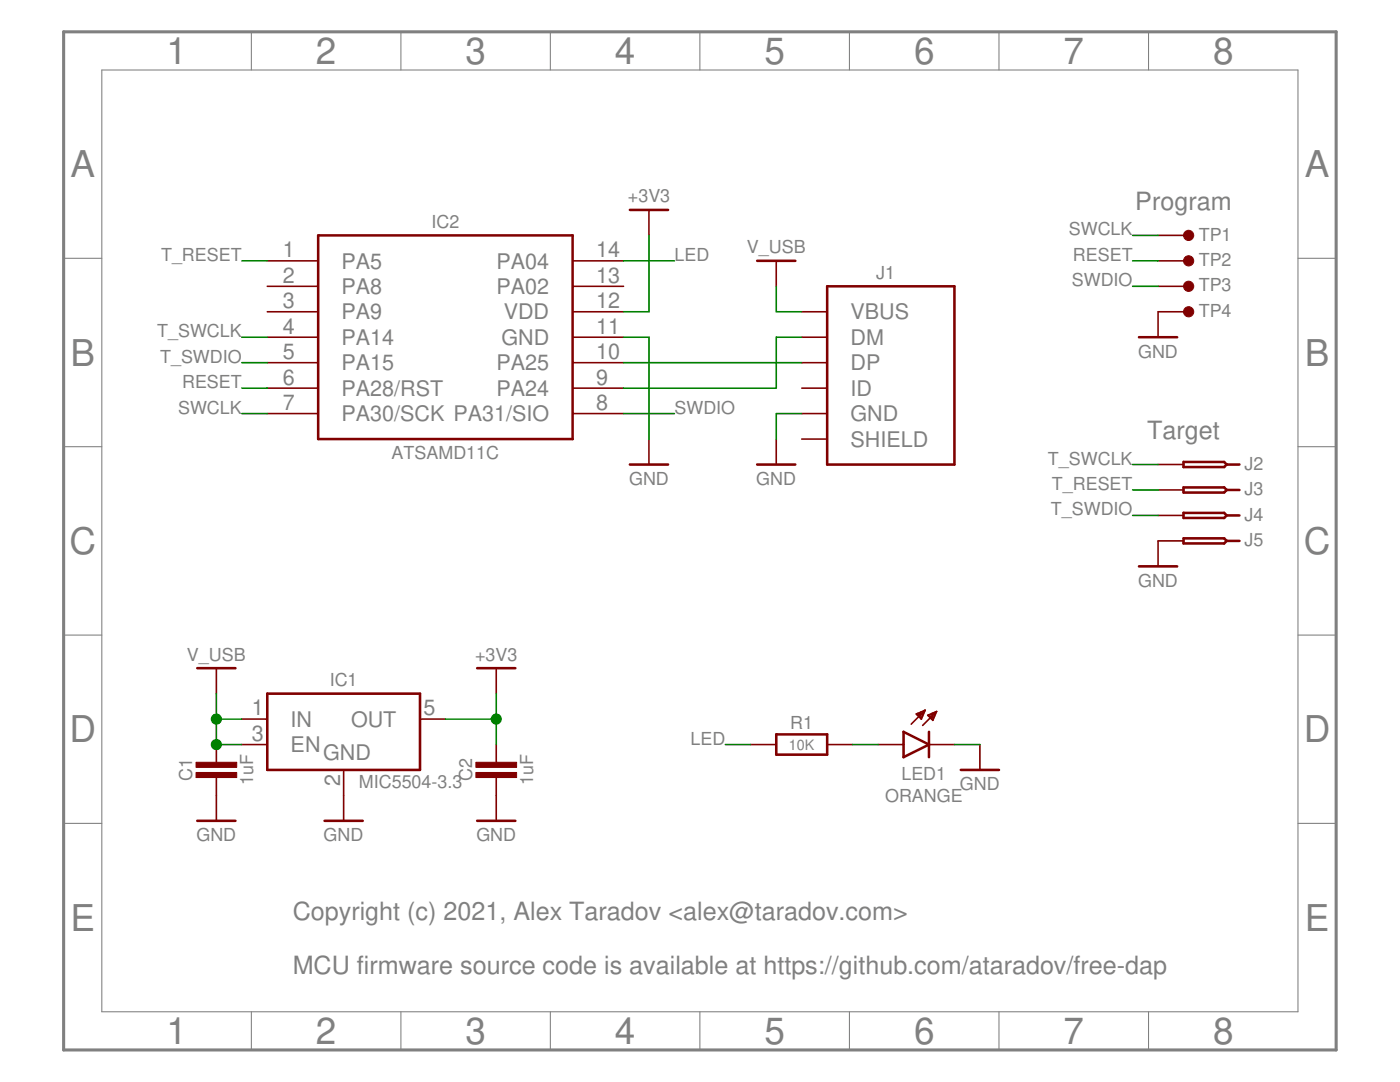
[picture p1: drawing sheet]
<?xml version="1.0" encoding="utf-8"?>
<!DOCTYPE eagle SYSTEM "eagle.dtd">
<eagle version="7.3.0">
<drawing>
<settings>
<setting alwaysvectorfont="no"/>
<setting verticaltext="up"/>
</settings>
<grid distance="0.1" unitdist="inch" unit="inch" style="lines" multiple="1" display="no" altdistance="0.01" altunitdist="inch" altunit="inch"/>
<schematic xreflabel="%F%N/%S.%C%R" xrefpart="/%S.%C%R">
<libraries>
<library name="ataradov_mcu">
<symbols>
<symbol name="ATSAMDXXC">
<wire x1="-12.7" y1="10.16" x2="12.7" y2="10.16" width="0.254" layer="94"/>
<wire x1="12.7" y1="10.16" x2="12.7" y2="-10.16" width="0.254" layer="94"/>
<wire x1="12.7" y1="-10.16" x2="-12.7" y2="-10.16" width="0.254" layer="94"/>
<wire x1="-12.7" y1="-10.16" x2="-12.7" y2="10.16" width="0.254" layer="94"/>
<pin name="PA28/RST" x="-17.78" y="-5.08" length="middle"/>
<pin name="PA8" x="-17.78" y="5.08" length="middle"/>
<pin name="PA9" x="-17.78" y="2.54" length="middle"/>
<pin name="PA14" x="-17.78" y="0" length="middle"/>
<pin name="PA15" x="-17.78" y="-2.54" length="middle"/>
<pin name="PA5" x="-17.78" y="7.62" length="middle"/>
<pin name="PA04" x="17.78" y="7.62" length="middle" rot="R180"/>
<pin name="PA02" x="17.78" y="5.08" length="middle" rot="R180"/>
<text x="0" y="10.922" size="1.27" layer="95" align="bottom-center">&gt;NAME</text>
<text x="0" y="-12.192" size="1.27" layer="96" align="bottom-center">&gt;VALUE</text>
<pin name="PA30/SCK" x="-17.78" y="-7.62" length="middle"/>
<pin name="VDD" x="17.78" y="2.54" length="middle" rot="R180"/>
<pin name="GND" x="17.78" y="0" length="middle" rot="R180"/>
<pin name="PA25" x="17.78" y="-2.54" length="middle" rot="R180"/>
<pin name="PA24" x="17.78" y="-5.08" length="middle" rot="R180"/>
<pin name="PA31/SIO" x="17.78" y="-7.62" length="middle" rot="R180"/>
</symbol>
</symbols>
<devicesets>
<deviceset name="ATSAMD11C" prefix="IC">
<gates>
<gate name="G$1" symbol="ATSAMDXXC" x="0" y="0"/>
</gates>
<devices>
<device name="" package="SO-14">
<connects>
<connect gate="G$1" pin="GND" pad="11"/>
<connect gate="G$1" pin="PA02" pad="13"/>
<connect gate="G$1" pin="PA04" pad="14"/>
<connect gate="G$1" pin="PA14" pad="4"/>
<connect gate="G$1" pin="PA15" pad="5"/>
<connect gate="G$1" pin="PA24" pad="9"/>
<connect gate="G$1" pin="PA25" pad="10"/>
<connect gate="G$1" pin="PA28/RST" pad="6"/>
<connect gate="G$1" pin="PA30/SCK" pad="7"/>
<connect gate="G$1" pin="PA31/SIO" pad="8"/>
<connect gate="G$1" pin="PA5" pad="1"/>
<connect gate="G$1" pin="PA8" pad="2"/>
<connect gate="G$1" pin="PA9" pad="3"/>
<connect gate="G$1" pin="VDD" pad="12"/>
</connects>
<technologies>
<technology name=""/>
</technologies>
</device>
</devices>
</deviceset>
</devicesets>
</library>
<library name="ataradov_pwr">
<symbols>
<symbol name="+3V3">
<wire x1="-1.905" y1="0" x2="1.905" y2="0" width="0.254" layer="94"/>
<text x="0" y="0.762" size="1.27" layer="96" align="bottom-center">&gt;VALUE</text>
<pin name="+3V3" x="0" y="-2.54" visible="off" length="short" direction="sup" rot="R90"/>
</symbol>
<symbol name="GND">
<wire x1="-1.905" y1="0" x2="1.905" y2="0" width="0.254" layer="94"/>
<text x="0" y="-2.032" size="1.27" layer="96" align="bottom-center">&gt;VALUE</text>
<pin name="GND" x="0" y="2.54" visible="off" length="short" direction="sup" rot="R270"/>
</symbol>
<symbol name="V_USB">
<wire x1="-1.905" y1="0" x2="1.905" y2="0" width="0.254" layer="94"/>
<text x="0" y="0.762" size="1.27" layer="96" align="bottom-center">&gt;VALUE</text>
<pin name="V_USB" x="0" y="-2.54" visible="off" length="short" direction="sup" rot="R90"/>
</symbol>
</symbols>
<devicesets>
<deviceset name="+3V3" prefix="P_">
<gates>
<gate name="1" symbol="+3V3" x="0" y="0"/>
</gates>
<devices>
<device name="">
<technologies>
<technology name=""/>
</technologies>
</device>
</devices>
</deviceset>
<deviceset name="GND" prefix="P_">
<gates>
<gate name="1" symbol="GND" x="0" y="0"/>
</gates>
<devices>
<device name="">
<technologies>
<technology name=""/>
</technologies>
</device>
</devices>
</deviceset>
<deviceset name="V_USB" prefix="P_">
<gates>
<gate name="1" symbol="V_USB" x="0" y="0"/>
</gates>
<devices>
<device name="">
<technologies>
<technology name=""/>
</technologies>
</device>
</devices>
</deviceset>
</devicesets>
</library>
<library name="ataradov_conn">
<symbols>
<symbol name="MICRO-USB-5">
<wire x1="-5.08" y1="7.62" x2="-5.08" y2="-10.16" width="0.254" layer="94"/>
<text x="0.762" y="8.382" size="1.27" layer="95" align="bottom-center">&gt;NAME</text>
<pin name="VBUS" x="-7.62" y="5.08" visible="pin" length="short" direction="pas"/>
<pin name="DM" x="-7.62" y="2.54" visible="pin" length="short" direction="pas"/>
<pin name="DP" x="-7.62" y="0" visible="pin" length="short" direction="pas"/>
<pin name="ID" x="-7.62" y="-2.54" visible="pin" length="short" direction="pas"/>
<pin name="GND" x="-7.62" y="-5.08" visible="pin" length="short" direction="pas"/>
<wire x1="7.62" y1="7.62" x2="7.62" y2="-10.16" width="0.254" layer="94"/>
<wire x1="-5.08" y1="7.62" x2="7.62" y2="7.62" width="0.254" layer="94"/>
<wire x1="-5.08" y1="-10.16" x2="7.62" y2="-10.16" width="0.254" layer="94"/>
<pin name="SHIELD" x="-7.62" y="-7.62" visible="pin" length="short" direction="pas"/>
<text x="0.762" y="-12.192" size="1.27" layer="95" align="bottom-center">&gt;VALUE</text>
</symbol>
<symbol name="POGO-PIN">
<wire x1="0" y1="0.254" x2="4.064" y2="0.254" width="0.254" layer="94"/>
<wire x1="4.064" y1="0.254" x2="4.318" y2="0" width="0.254" layer="94"/>
<pin name="1" x="-2.54" y="0" visible="off" length="short" direction="pas" swaplevel="1"/>
<text x="6.096" y="-0.508" size="1.27" layer="95">&gt;NAME</text>
<wire x1="4.318" y1="0" x2="4.064" y2="-0.254" width="0.254" layer="94"/>
<wire x1="0" y1="-0.254" x2="4.064" y2="-0.254" width="0.254" layer="94"/>
<wire x1="0" y1="0.254" x2="0" y2="-0.254" width="0.254" layer="94"/>
<wire x1="4.318" y1="0" x2="5.588" y2="0" width="0.254" layer="94"/>
</symbol>
</symbols>
<devicesets>
<deviceset name="USB-B-MICRO" prefix="J" uservalue="yes">
<gates>
<gate name="G$1" symbol="MICRO-USB-5" x="0" y="0"/>
</gates>
<devices>
<device name="-SMT" package="USB-B-MICRO-SMT-SHELL-TH">
<connects>
<connect gate="G$1" pin="DM" pad="2"/>
<connect gate="G$1" pin="DP" pad="3"/>
<connect gate="G$1" pin="GND" pad="5"/>
<connect gate="G$1" pin="ID" pad="4"/>
<connect gate="G$1" pin="SHIELD" pad="M1 M2 M3 M4" route="any"/>
<connect gate="G$1" pin="VBUS" pad="1"/>
</connects>
<technologies>
<technology name=""/>
</technologies>
</device>
</devices>
</deviceset>
<deviceset name="POGO-PIN" prefix="J">
<gates>
<gate name="G$1" symbol="POGO-PIN" x="0" y="0"/>
</gates>
<devices>
<device name="-SMD" package="POGO-PIN">
<connects>
<connect gate="G$1" pin="1" pad="1 2" route="any"/>
</connects>
<technologies>
<technology name=""/>
</technologies>
</device>
</devices>
</deviceset>
</devicesets>
</library>
<library name="ataradov_rlc">
<symbols>
<symbol name="C">
<rectangle x1="-1.524" y1="-0.254" x2="2.54" y2="0.254" layer="94" rot="R90"/>
<rectangle x1="-2.54" y1="-0.254" x2="1.524" y2="0.254" layer="94" rot="R90"/>
<wire x1="-2.54" y1="0" x2="-0.762" y2="0" width="0.1524" layer="94"/>
<wire x1="2.54" y1="0" x2="0.762" y2="0" width="0.1524" layer="94"/>
<pin name="1" x="-2.54" y="0" visible="off" length="point" direction="pas" swaplevel="1"/>
<pin name="2" x="2.54" y="0" visible="off" length="point" direction="pas" swaplevel="1" rot="R180"/>
<text x="0" y="2.413" size="1.27" layer="95" align="bottom-center">&gt;NAME</text>
<text x="0" y="-3.683" size="1.27" layer="96" align="bottom-center">&gt;VALUE</text>
</symbol>
<symbol name="R">
<wire x1="-2.54" y1="-1.016" x2="-2.54" y2="1.016" width="0.254" layer="94"/>
<pin name="1" x="-5.08" y="0" visible="off" length="short" direction="pas" swaplevel="1"/>
<pin name="2" x="5.08" y="0" visible="off" length="short" direction="pas" swaplevel="1" rot="R180"/>
<text x="0" y="1.524" size="1.27" layer="95" align="bottom-center">&gt;NAME</text>
<text x="0" y="0" size="1.016" layer="96" align="center">&gt;VALUE</text>
<wire x1="2.54" y1="-1.016" x2="2.54" y2="1.016" width="0.254" layer="94"/>
<wire x1="-2.54" y1="1.016" x2="2.54" y2="1.016" width="0.254" layer="94"/>
<wire x1="-2.54" y1="-1.016" x2="2.54" y2="-1.016" width="0.254" layer="94"/>
</symbol>
</symbols>
<devicesets>
<deviceset name="C" prefix="C" uservalue="yes">
<gates>
<gate name="G$1" symbol="C" x="0" y="0"/>
</gates>
<devices>
<device name="-0402" package="SMD0402">
<connects>
<connect gate="G$1" pin="1" pad="1"/>
<connect gate="G$1" pin="2" pad="2"/>
</connects>
<technologies>
<technology name=""/>
</technologies>
</device>
<device name="-0508" package="SMD0508">
<connects>
<connect gate="G$1" pin="1" pad="1"/>
<connect gate="G$1" pin="2" pad="2"/>
</connects>
<technologies>
<technology name=""/>
</technologies>
</device>
<device name="-0603" package="SMD0603">
<connects>
<connect gate="G$1" pin="1" pad="1"/>
<connect gate="G$1" pin="2" pad="2"/>
</connects>
<technologies>
<technology name=""/>
</technologies>
</device>
<device name="-0612" package="SMD0612">
<connects>
<connect gate="G$1" pin="1" pad="1"/>
<connect gate="G$1" pin="2" pad="2"/>
</connects>
<technologies>
<technology name=""/>
</technologies>
</device>
<device name="-0805" package="SMD0805">
<connects>
<connect gate="G$1" pin="1" pad="1"/>
<connect gate="G$1" pin="2" pad="2"/>
</connects>
<technologies>
<technology name=""/>
</technologies>
</device>
<device name="-1206" package="SMD1206">
<connects>
<connect gate="G$1" pin="1" pad="1"/>
<connect gate="G$1" pin="2" pad="2"/>
</connects>
<technologies>
<technology name=""/>
</technologies>
</device>
<device name="-2512" package="SMD2512">
<connects>
<connect gate="G$1" pin="1" pad="1"/>
<connect gate="G$1" pin="2" pad="2"/>
</connects>
<technologies>
<technology name=""/>
</technologies>
</device>
</devices>
</deviceset>
<deviceset name="R" prefix="R" uservalue="yes">
<gates>
<gate name="G$1" symbol="R" x="0" y="0"/>
</gates>
<devices>
<device name="-0402" package="SMD0402">
<connects>
<connect gate="G$1" pin="1" pad="1"/>
<connect gate="G$1" pin="2" pad="2"/>
</connects>
<technologies>
<technology name=""/>
</technologies>
</device>
<device name="-0508" package="SMD0508">
<connects>
<connect gate="G$1" pin="1" pad="1"/>
<connect gate="G$1" pin="2" pad="2"/>
</connects>
<technologies>
<technology name=""/>
</technologies>
</device>
<device name="-0603" package="SMD0603">
<connects>
<connect gate="G$1" pin="1" pad="1"/>
<connect gate="G$1" pin="2" pad="2"/>
</connects>
<technologies>
<technology name=""/>
</technologies>
</device>
<device name="-0612" package="SMD0612">
<connects>
<connect gate="G$1" pin="1" pad="1"/>
<connect gate="G$1" pin="2" pad="2"/>
</connects>
<technologies>
<technology name=""/>
</technologies>
</device>
<device name="-0805" package="SMD0805">
<connects>
<connect gate="G$1" pin="1" pad="1"/>
<connect gate="G$1" pin="2" pad="2"/>
</connects>
<technologies>
<technology name=""/>
</technologies>
</device>
<device name="-1206" package="SMD1206">
<connects>
<connect gate="G$1" pin="1" pad="1"/>
<connect gate="G$1" pin="2" pad="2"/>
</connects>
<technologies>
<technology name=""/>
</technologies>
</device>
<device name="-2512" package="SMD2512">
<connects>
<connect gate="G$1" pin="1" pad="1"/>
<connect gate="G$1" pin="2" pad="2"/>
</connects>
<technologies>
<technology name=""/>
</technologies>
</device>
</devices>
</deviceset>
</devicesets>
</library>
<library name="ataradov_vreg">
<symbols>
<symbol name="VREG-3-EN">
<wire x1="-7.62" y1="5.08" x2="7.62" y2="5.08" width="0.254" layer="94"/>
<wire x1="7.62" y1="5.08" x2="7.62" y2="-2.54" width="0.254" layer="94"/>
<wire x1="7.62" y1="-2.54" x2="-7.62" y2="-2.54" width="0.254" layer="94"/>
<wire x1="-7.62" y1="-2.54" x2="-7.62" y2="5.08" width="0.254" layer="94"/>
<text x="-2.032" y="-1.524" size="1.524" layer="95">GND</text>
<text x="0" y="5.842" size="1.27" layer="95" align="bottom-center">&gt;NAME</text>
<text x="1.524" y="-4.318" size="1.27" layer="96">&gt;VALUE</text>
<pin name="IN" x="-10.16" y="2.54" length="short" direction="sup"/>
<pin name="OUT" x="10.16" y="2.54" length="short" direction="sup" rot="R180"/>
<pin name="GND" x="0" y="-5.08" visible="pad" length="short" direction="pwr" rot="R90"/>
<pin name="EN" x="-10.16" y="0" length="short" direction="in"/>
</symbol>
</symbols>
<devicesets>
<deviceset name="MIC5504" prefix="IC" uservalue="yes">
<gates>
<gate name="G$1" symbol="VREG-3-EN" x="0" y="0"/>
</gates>
<devices>
<device name="-SOT23-5" package="SOT23-5">
<connects>
<connect gate="G$1" pin="EN" pad="3"/>
<connect gate="G$1" pin="GND" pad="2"/>
<connect gate="G$1" pin="IN" pad="1"/>
<connect gate="G$1" pin="OUT" pad="5"/>
</connects>
<technologies>
<technology name=""/>
</technologies>
</device>
</devices>
</deviceset>
</devicesets>
</library>
<library name="ataradov_misc">
<symbols>
<symbol name="TP">
<text x="4.064" y="-0.508" size="1.27" layer="95">&gt;NAME</text>
<pin name="1" x="0" y="0" visible="off" length="short" direction="pas"/>
<circle x="3.048" y="0" radius="0.508" width="0" layer="94"/>
</symbol>
</symbols>
<devicesets>
<deviceset name="TEST-POINT" prefix="TP" uservalue="yes">
<gates>
<gate name="G$1" symbol="TP" x="0" y="0"/>
</gates>
<devices>
<device name="-1.27MM" package="TP-1.27MM">
<connects>
<connect gate="G$1" pin="1" pad="1"/>
</connects>
<technologies>
<technology name=""/>
</technologies>
</device>
<device name="-0.635MM" package="TP-0.635MM">
<connects>
<connect gate="G$1" pin="1" pad="1"/>
</connects>
<technologies>
<technology name=""/>
</technologies>
</device>
<device name="-0.5MM" package="TP-0.5MM">
<connects>
<connect gate="G$1" pin="1" pad="1"/>
</connects>
<technologies>
<technology name=""/>
</technologies>
</device>
<device name="-2.54MM" package="TP-2.54MM">
<connects>
<connect gate="G$1" pin="1" pad="1"/>
</connects>
<technologies>
<technology name=""/>
</technologies>
</device>
<device name="-1.27MM-TH" package="TP-1.27MM-TH">
<connects>
<connect gate="G$1" pin="1" pad="1"/>
</connects>
<technologies>
<technology name=""/>
</technologies>
</device>
</devices>
</deviceset>
</devicesets>
</library>
<library name="ataradov_led">
<symbols>
<symbol name="LED">
<wire x1="1.27" y1="0" x2="0" y2="-2.54" width="0.254" layer="94"/>
<wire x1="0" y1="-2.54" x2="-1.27" y2="0" width="0.254" layer="94"/>
<wire x1="1.27" y1="-2.54" x2="0" y2="-2.54" width="0.254" layer="94"/>
<wire x1="0" y1="-2.54" x2="-1.27" y2="-2.54" width="0.254" layer="94"/>
<wire x1="1.27" y1="0" x2="0" y2="0" width="0.254" layer="94"/>
<wire x1="0" y1="0" x2="-1.27" y2="0" width="0.254" layer="94"/>
<wire x1="-2.032" y1="-0.762" x2="-3.429" y2="-2.159" width="0.1524" layer="94"/>
<wire x1="-1.905" y1="-1.905" x2="-3.302" y2="-3.302" width="0.1524" layer="94"/>
<text x="3.556" y="-2.032" size="1.27" layer="95" rot="R90" align="bottom-center">&gt;NAME</text>
<text x="5.715" y="-2.032" size="1.27" layer="96" rot="R90" align="bottom-center">&gt;VALUE</text>
<pin name="C" x="0" y="-5.08" visible="off" length="short" direction="pas" rot="R90"/>
<pin name="A" x="0" y="2.54" visible="off" length="short" direction="pas" rot="R270"/>
<polygon width="0.1524" layer="94">
<vertex x="-3.429" y="-2.159"/>
<vertex x="-3.048" y="-1.27"/>
<vertex x="-2.54" y="-1.778"/>
</polygon>
<polygon width="0.1524" layer="94">
<vertex x="-3.302" y="-3.302"/>
<vertex x="-2.921" y="-2.413"/>
<vertex x="-2.413" y="-2.921"/>
</polygon>
</symbol>
</symbols>
<devicesets>
<deviceset name="LED_SMD" prefix="LED" uservalue="yes">
<gates>
<gate name="G$1" symbol="LED" x="0" y="0"/>
</gates>
<devices>
<device name="LED_0603" package="SMD0603">
<connects>
<connect gate="G$1" pin="A" pad="1"/>
<connect gate="G$1" pin="C" pad="2"/>
</connects>
<technologies>
<technology name=""/>
</technologies>
</device>
<device name="LED_0805" package="SMD0805">
<connects>
<connect gate="G$1" pin="A" pad="1"/>
<connect gate="G$1" pin="C" pad="2"/>
</connects>
<technologies>
<technology name=""/>
</technologies>
</device>
</devices>
</deviceset>
</devicesets>
</library>
</libraries>
<attributes>
</attributes>
<variantdefs>
</variantdefs>
<classes>
<class number="0" name="default" width="0" drill="0">
</class>
</classes>
<parts>
<part name="IC2" library="ataradov_mcu" deviceset="ATSAMD11C" device=""/>
<part name="P_4" library="ataradov_pwr" deviceset="+3V3" device=""/>
<part name="P_6" library="ataradov_pwr" deviceset="+3V3" device=""/>
<part name="P_9" library="ataradov_pwr" deviceset="GND" device=""/>
<part name="P_7" library="ataradov_pwr" deviceset="GND" device=""/>
<part name="P_8" library="ataradov_pwr" deviceset="V_USB" device=""/>
<part name="P_1" library="ataradov_pwr" deviceset="V_USB" device=""/>
<part name="C1" library="ataradov_rlc" deviceset="C" device="-0603" value="1uF"/>
<part name="C2" library="ataradov_rlc" deviceset="C" device="-0603" value="1uF"/>
<part name="IC1" library="ataradov_vreg" deviceset="MIC5504" device="-SOT23-5" value="MIC5504-3.3"/>
<part name="P_3" library="ataradov_pwr" deviceset="GND" device=""/>
<part name="P_5" library="ataradov_pwr" deviceset="GND" device=""/>
<part name="P_2" library="ataradov_pwr" deviceset="GND" device=""/>
<part name="P_11" library="ataradov_pwr" deviceset="GND" device=""/>
<part name="R1" library="ataradov_rlc" deviceset="R" device="-0603" value="10K"/>
<part name="TP3" library="ataradov_misc" deviceset="TEST-POINT" device="-1.27MM" value="SIO"/>
<part name="TP1" library="ataradov_misc" deviceset="TEST-POINT" device="-1.27MM"/>
<part name="TP2" library="ataradov_misc" deviceset="TEST-POINT" device="-1.27MM"/>
<part name="TP4" library="ataradov_misc" deviceset="TEST-POINT" device="-1.27MM"/>
<part name="LED1" library="ataradov_led" deviceset="LED_SMD" device="LED_0603" value="ORANGE"/>
<part name="P_10" library="ataradov_pwr" deviceset="GND" device=""/>
<part name="J1" library="ataradov_conn" deviceset="USB-B-MICRO" device="-SMT"/>
<part name="J4" library="ataradov_conn" deviceset="POGO-PIN" device="-SMD"/>
<part name="J2" library="ataradov_conn" deviceset="POGO-PIN" device="-SMD"/>
<part name="J3" library="ataradov_conn" deviceset="POGO-PIN" device="-SMD"/>
<part name="J5" library="ataradov_conn" deviceset="POGO-PIN" device="-SMD"/>
<part name="P_12" library="ataradov_pwr" deviceset="GND" device=""/>
</parts>
<sheets>
<sheet>
<plain>
<frame x1="0" y1="0" x2="127" y2="101.6" columns="8" rows="5" layer="97"/>
<text x="111.76" y="83.82" size="1.778" layer="97" align="bottom-center">Program</text>
<text x="111.76" y="60.96" size="1.778" layer="97" align="bottom-center">Target</text>
<text x="22.86" y="7.62" size="1.778" layer="97">Copyright (c) 2021, Alex Taradov &lt;alex@taradov.com&gt;

MCU firmware source code is available at https://github.com/ataradov/free-dap</text>
</plain>
<instances>
<instance part="IC2" gate="G$1" x="38.1" y="71.12"/>
<instance part="P_4" gate="1" x="43.18" y="38.1"/>
<instance part="P_6" gate="1" x="58.42" y="83.82"/>
<instance part="P_9" gate="1" x="71.12" y="58.42"/>
<instance part="P_7" gate="1" x="58.42" y="58.42"/>
<instance part="P_8" gate="1" x="71.12" y="78.74"/>
<instance part="P_1" gate="1" x="15.24" y="38.1"/>
<instance part="C1" gate="G$1" x="15.24" y="27.94" rot="R90"/>
<instance part="C2" gate="G$1" x="43.18" y="27.94" rot="R90"/>
<instance part="IC1" gate="G$1" x="27.94" y="30.48"/>
<instance part="P_3" gate="1" x="27.94" y="22.86"/>
<instance part="P_5" gate="1" x="43.18" y="22.86"/>
<instance part="P_2" gate="1" x="15.24" y="22.86"/>
<instance part="P_11" gate="1" x="109.22" y="71.12"/>
<instance part="R1" gate="G$1" x="73.66" y="30.48"/>
<instance part="TP3" gate="G$1" x="109.22" y="76.2"/>
<instance part="TP1" gate="G$1" x="109.22" y="81.28"/>
<instance part="TP2" gate="G$1" x="109.22" y="78.74"/>
<instance part="TP4" gate="G$1" x="109.22" y="73.66"/>
<instance part="LED1" gate="G$1" x="83.82" y="30.48" rot="MR270"/>
<instance part="P_10" gate="1" x="91.44" y="27.94"/>
<instance part="J1" gate="G$1" x="81.28" y="68.58"/>
<instance part="J4" gate="G$1" x="111.76" y="53.34"/>
<instance part="J2" gate="G$1" x="111.76" y="58.42"/>
<instance part="J3" gate="G$1" x="111.76" y="55.88"/>
<instance part="J5" gate="G$1" x="111.76" y="50.8"/>
<instance part="P_12" gate="1" x="109.22" y="48.26"/>
</instances>
<busses>
</busses>
<nets>
<net name="N$1" class="0">
<segment>
<pinref part="IC2" gate="G$1" pin="PA24"/>
<wire x1="55.88" y1="66.04" x2="71.12" y2="66.04" width="0.1524" layer="91"/>
<wire x1="71.12" y1="66.04" x2="71.12" y2="71.12" width="0.1524" layer="91"/>
<wire x1="71.12" y1="71.12" x2="73.66" y2="71.12" width="0.1524" layer="91"/>
<pinref part="J1" gate="G$1" pin="DM"/>
</segment>
</net>
<net name="N$2" class="0">
<segment>
<pinref part="IC2" gate="G$1" pin="PA25"/>
<wire x1="55.88" y1="68.58" x2="73.66" y2="68.58" width="0.1524" layer="91"/>
<pinref part="J1" gate="G$1" pin="DP"/>
</segment>
</net>
<net name="GND" class="0">
<segment>
<pinref part="P_9" gate="1" pin="GND"/>
<wire x1="71.12" y1="60.96" x2="71.12" y2="63.5" width="0.1524" layer="91"/>
<wire x1="71.12" y1="63.5" x2="73.66" y2="63.5" width="0.1524" layer="91"/>
<pinref part="J1" gate="G$1" pin="GND"/>
</segment>
<segment>
<pinref part="IC1" gate="G$1" pin="GND"/>
<pinref part="P_3" gate="1" pin="GND"/>
</segment>
<segment>
<pinref part="C1" gate="G$1" pin="1"/>
<pinref part="P_2" gate="1" pin="GND"/>
</segment>
<segment>
<pinref part="C2" gate="G$1" pin="1"/>
<pinref part="P_5" gate="1" pin="GND"/>
</segment>
<segment>
<pinref part="IC2" gate="G$1" pin="GND"/>
<pinref part="P_7" gate="1" pin="GND"/>
<wire x1="55.88" y1="71.12" x2="58.42" y2="71.12" width="0.1524" layer="91"/>
<wire x1="58.42" y1="71.12" x2="58.42" y2="60.96" width="0.1524" layer="91"/>
</segment>
<segment>
<pinref part="P_11" gate="1" pin="GND"/>
<pinref part="TP4" gate="G$1" pin="1"/>
</segment>
<segment>
<pinref part="P_10" gate="1" pin="GND"/>
<wire x1="91.44" y1="30.48" x2="88.9" y2="30.48" width="0.1524" layer="91"/>
<pinref part="LED1" gate="G$1" pin="C"/>
</segment>
<segment>
<pinref part="J5" gate="G$1" pin="1"/>
<pinref part="P_12" gate="1" pin="GND"/>
</segment>
</net>
<net name="V_USB" class="0">
<segment>
<pinref part="P_8" gate="1" pin="V_USB"/>
<wire x1="71.12" y1="76.2" x2="71.12" y2="73.66" width="0.1524" layer="91"/>
<wire x1="71.12" y1="73.66" x2="73.66" y2="73.66" width="0.1524" layer="91"/>
<pinref part="J1" gate="G$1" pin="VBUS"/>
</segment>
<segment>
<pinref part="IC1" gate="G$1" pin="EN"/>
<pinref part="P_1" gate="1" pin="V_USB"/>
<wire x1="17.78" y1="30.48" x2="15.24" y2="30.48" width="0.1524" layer="91"/>
<pinref part="IC1" gate="G$1" pin="IN"/>
<wire x1="15.24" y1="33.02" x2="15.24" y2="35.56" width="0.1524" layer="91"/>
<wire x1="17.78" y1="33.02" x2="15.24" y2="33.02" width="0.1524" layer="91"/>
<junction x="15.24" y="33.02"/>
<pinref part="C1" gate="G$1" pin="2"/>
<wire x1="15.24" y1="33.02" x2="15.24" y2="30.48" width="0.1524" layer="91"/>
<junction x="15.24" y="30.48"/>
</segment>
</net>
<net name="+3V3" class="0">
<segment>
<pinref part="IC1" gate="G$1" pin="OUT"/>
<wire x1="38.1" y1="33.02" x2="43.18" y2="33.02" width="0.1524" layer="91"/>
<pinref part="C2" gate="G$1" pin="2"/>
<wire x1="43.18" y1="30.48" x2="43.18" y2="33.02" width="0.1524" layer="91"/>
<junction x="43.18" y="33.02"/>
<pinref part="P_4" gate="1" pin="+3V3"/>
<wire x1="43.18" y1="35.56" x2="43.18" y2="33.02" width="0.1524" layer="91"/>
</segment>
<segment>
<pinref part="IC2" gate="G$1" pin="VDD"/>
<pinref part="P_6" gate="1" pin="+3V3"/>
<wire x1="55.88" y1="73.66" x2="58.42" y2="73.66" width="0.1524" layer="91"/>
<wire x1="58.42" y1="73.66" x2="58.42" y2="81.28" width="0.1524" layer="91"/>
</segment>
</net>
<net name="SWDIO" class="0">
<segment>
<pinref part="IC2" gate="G$1" pin="PA31/SIO"/>
<wire x1="55.88" y1="63.5" x2="60.96" y2="63.5" width="0.1524" layer="91"/>
<label x="60.96" y="63.5" size="1.27" layer="95"/>
</segment>
<segment>
<wire x1="109.22" y1="76.2" x2="106.68" y2="76.2" width="0.1524" layer="91"/>
<label x="106.68" y="76.2" size="1.27" layer="95" rot="MR0"/>
<pinref part="TP3" gate="G$1" pin="1"/>
</segment>
</net>
<net name="LED" class="0">
<segment>
<pinref part="IC2" gate="G$1" pin="PA04"/>
<wire x1="55.88" y1="78.74" x2="60.96" y2="78.74" width="0.1524" layer="91"/>
<label x="60.96" y="78.74" size="1.27" layer="95"/>
</segment>
<segment>
<pinref part="R1" gate="G$1" pin="1"/>
<wire x1="68.58" y1="30.48" x2="66.04" y2="30.48" width="0.1524" layer="91"/>
<label x="66.04" y="30.48" size="1.27" layer="95" rot="MR0"/>
</segment>
</net>
<net name="SWCLK" class="0">
<segment>
<pinref part="IC2" gate="G$1" pin="PA30/SCK"/>
<wire x1="20.32" y1="63.5" x2="17.78" y2="63.5" width="0.1524" layer="91"/>
<label x="17.78" y="63.5" size="1.27" layer="95" rot="MR0"/>
</segment>
<segment>
<label x="106.68" y="81.28" size="1.27" layer="95" rot="MR0"/>
<wire x1="109.22" y1="81.28" x2="106.68" y2="81.28" width="0.1524" layer="91"/>
<pinref part="TP1" gate="G$1" pin="1"/>
</segment>
</net>
<net name="RESET" class="0">
<segment>
<pinref part="IC2" gate="G$1" pin="PA28/RST"/>
<wire x1="20.32" y1="66.04" x2="17.78" y2="66.04" width="0.1524" layer="91"/>
<label x="17.78" y="66.04" size="1.27" layer="95" rot="MR0"/>
</segment>
<segment>
<label x="106.68" y="78.74" size="1.27" layer="95" rot="MR0"/>
<wire x1="109.22" y1="78.74" x2="106.68" y2="78.74" width="0.1524" layer="91"/>
<pinref part="TP2" gate="G$1" pin="1"/>
</segment>
</net>
<net name="T_SWCLK" class="0">
<segment>
<pinref part="IC2" gate="G$1" pin="PA14"/>
<wire x1="17.78" y1="71.12" x2="20.32" y2="71.12" width="0.1524" layer="91"/>
<label x="17.78" y="71.12" size="1.27" layer="95" rot="MR0"/>
</segment>
<segment>
<wire x1="106.68" y1="58.42" x2="109.22" y2="58.42" width="0.1524" layer="91"/>
<label x="106.68" y="58.42" size="1.27" layer="95" rot="MR0"/>
<pinref part="J2" gate="G$1" pin="1"/>
</segment>
</net>
<net name="T_SWDIO" class="0">
<segment>
<pinref part="IC2" gate="G$1" pin="PA15"/>
<wire x1="20.32" y1="68.58" x2="17.78" y2="68.58" width="0.1524" layer="91"/>
<label x="17.78" y="68.58" size="1.27" layer="95" rot="MR0"/>
</segment>
<segment>
<wire x1="106.68" y1="53.34" x2="109.22" y2="53.34" width="0.1524" layer="91"/>
<label x="106.68" y="53.34" size="1.27" layer="95" rot="MR0"/>
<pinref part="J4" gate="G$1" pin="1"/>
</segment>
</net>
<net name="N$3" class="0">
<segment>
<pinref part="R1" gate="G$1" pin="2"/>
<pinref part="LED1" gate="G$1" pin="A"/>
<wire x1="81.28" y1="30.48" x2="78.74" y2="30.48" width="0.1524" layer="91"/>
</segment>
</net>
<net name="T_RESET" class="0">
<segment>
<pinref part="IC2" gate="G$1" pin="PA5"/>
<wire x1="20.32" y1="78.74" x2="17.78" y2="78.74" width="0.1524" layer="91"/>
<label x="17.78" y="78.74" size="1.27" layer="95" rot="MR0"/>
</segment>
<segment>
<wire x1="106.68" y1="55.88" x2="109.22" y2="55.88" width="0.1524" layer="91"/>
<label x="106.68" y="55.88" size="1.27" layer="95" rot="MR0"/>
<pinref part="J3" gate="G$1" pin="1"/>
</segment>
</net>
</nets>
</sheet>
</sheets>
</schematic>
</drawing>
<compatibility>
<note version="6.3" minversion="6.2.2" severity="warning">
Since Version 6.2.2 text objects can contain more than one line,
which will not be processed correctly with this version.
</note>
</compatibility>
</eagle>
